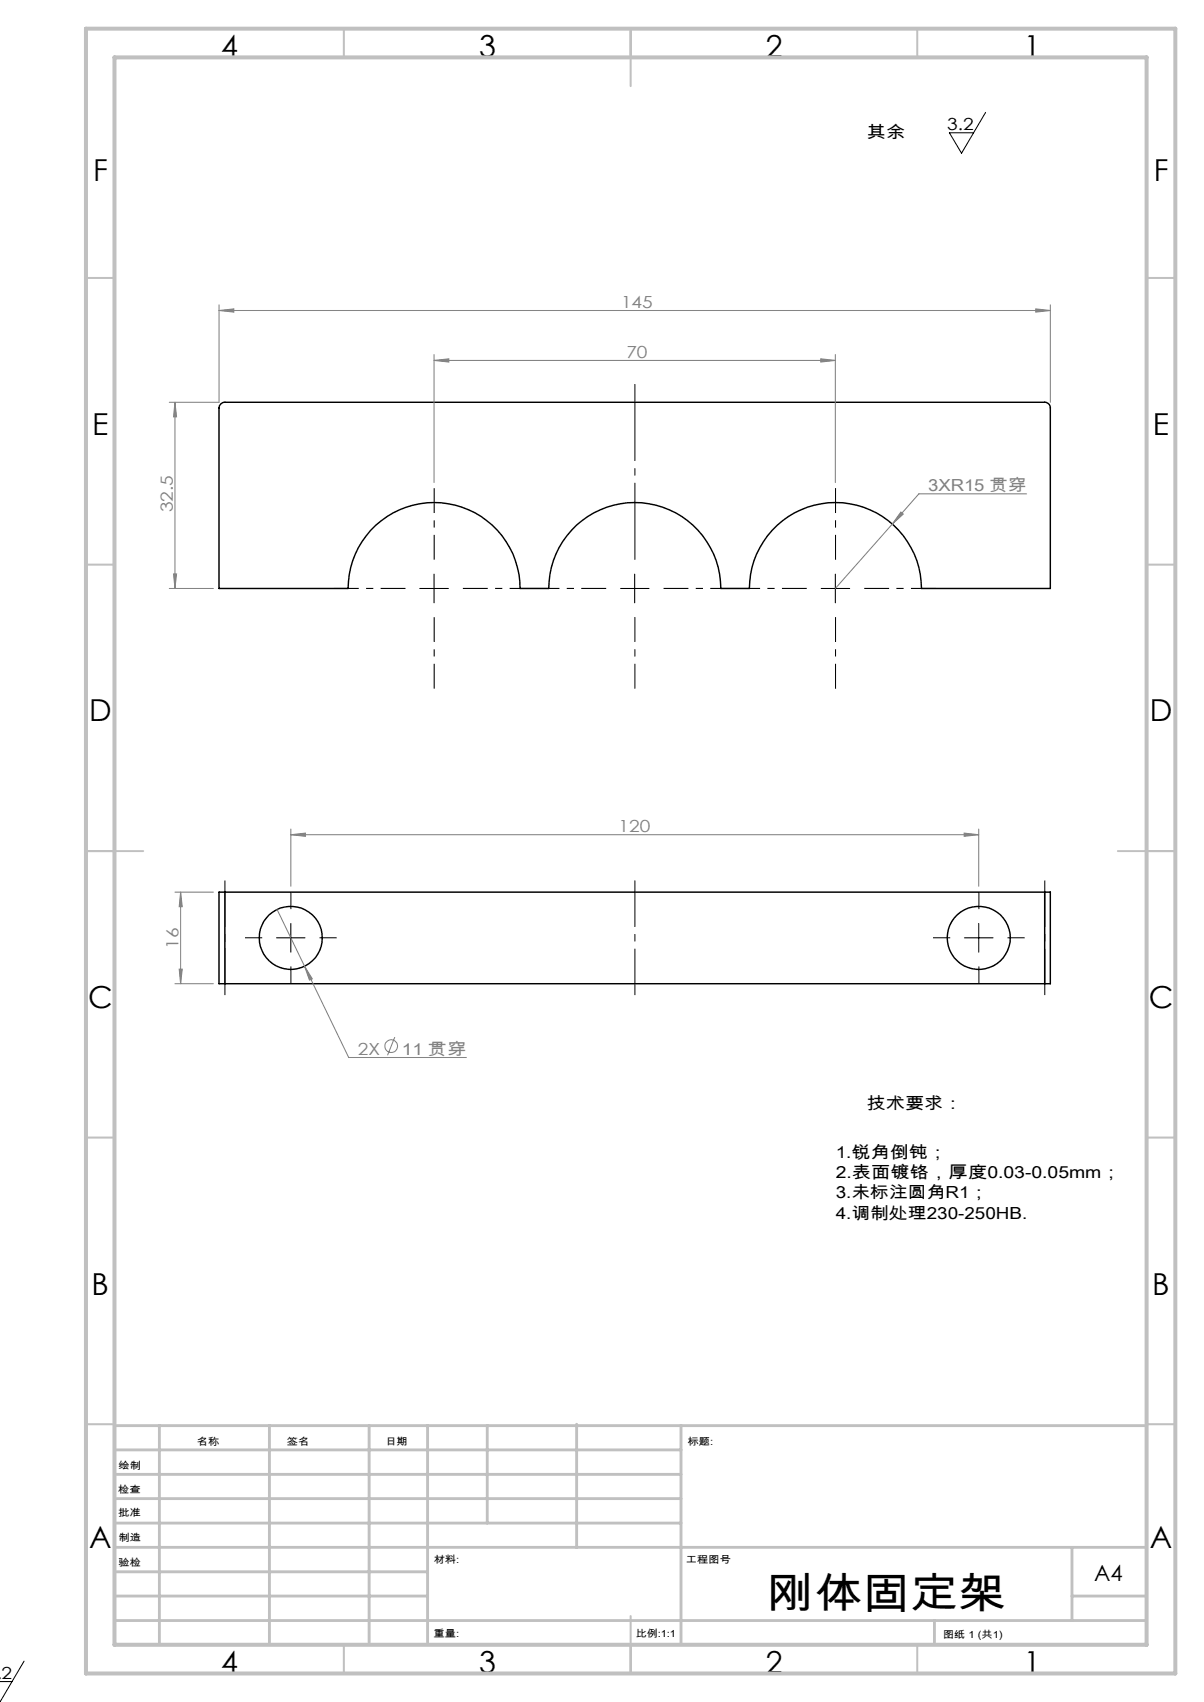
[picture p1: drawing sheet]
<svg xmlns="http://www.w3.org/2000/svg" width="210mm" height="297mm" viewBox="0 0 210 297" stroke-linecap="round" stroke-linejoin="round" font-family="sans-serif">
<g fill="none" stroke="#000" stroke-width=".25">
<path d="M38.5 70.5l.5-.3h143.2a.96 .96 0 0 1 1 1v31.5h-22.5a15 15 0 0 0-15-15 15 15 0 0 0-15 15h-5a15 15 0 0 0-15-15 15 15 0 0 0-15 15h-5a15 15 0 0 0-15-15 15 15 0 0 0-15 15h-22.5v-31.5l.1-.4zM39.2 155.7h-1v16h1M39.2 155.7v16M39.2 155.7h143M182.2 155.7h1v16h-1M182.2 155.7v16M39.2 171.7h143"/>
<circle cx="50.7" cy="163.7" r="5.5"/>
<circle cx="170.7" cy="163.7" r="5.5"/>
</g>
<g fill="none" stroke="#808080" stroke-width=".18">
<path d="M38.2 54.2l2.6-.3v.6zM38.2 53.2v17h-8.7M38.2 54.2h145M180.7 53.9l2.5 .3-2.5 .3zM183.2 53.2v17M30.5 70.2l.3 2.5h-.5zM30.5 70.2v32.5M75.7 62.9l2.6-.3v.6zM75.7 61.9v22.3M75.7 62.9h70M143.2 62.6l2.5 .3-2.5 .3zM145.7 61.9v22.3"/>
<path d="M155.6 91.4l-9.9 11.3M157.1 89.4l.5 .3-2 1.7zM179.1 86.2h-18.8l-4.7 5.2M29.5 102.7h7.7M30.3 100.2h.5l-.3 2.5zM30.5 155.7h6.7M31.5 155.7v16M31.5 155.7l.3 2.5h-.5zM48.3 158.7l12.5 25.8h20.6M50.7 145.7l2.6-.3v.5zM50.7 144.7v10M50.7 145.7h120"/>
<path d="M168.2 145.4l2.5 .3-2.5 .2zM170.7 144.7v10M30.5 171.7h6.7M31.3 169.1h.5l-.3 2.6zM53.1 168.6l1.4 2.2-.5 .2zM68.9 181l-1.3 3.1"/>
<circle cx="68.2" cy="182.6" r="1.12"/>
</g>
<path d="M39.2 153.6v20M110.7 153.6v20M182.2 153.6v20" fill="none" stroke="#000" stroke-width=".18" stroke-dasharray="15.2 1.3 1.3 1.3" stroke-dashoffset="7.1" stroke-linecap="butt"/>
<path d="M50.7 158.6v-3M170.7 158.6v-3M45.7 163.6h-3M50.7 168.6v3M55.7 163.6h3M165.7 163.6h-3M170.7 168.6v3M175.7 163.6h3" fill="none" stroke="#000" stroke-width=".18" stroke-dasharray="15.2 1.3 1.3 1.3" stroke-linecap="butt"/>
<path d="M75.7 97.7v-12.5M145.7 97.7v-12.5M70.7 102.7h-12.5M75.7 107.7v12.5M80.7 102.7h12.5M105.7 102.7h-12.5M110.7 107.7v12.5M115.7 102.7h12.5M140.7 102.7h-12.5M145.7 107.7v12.5M150.7 102.7h12.5" fill="none" stroke="#000" stroke-width=".18" stroke-dasharray="15.2 1.3 1.3 1.3" stroke-dashoffset="10.9" stroke-linecap="butt"/>
<path d="M110.7 97.7v-30.7" fill="none" stroke="#000" stroke-width=".18" stroke-dasharray="15.2 1.3 1.3 1.3" stroke-dashoffset="1.8" stroke-linecap="butt"/>
<g fill="none" stroke="#000" stroke-width=".18">
<path d="M171.9 19.6l-4.2 7.1-2.1-3.5h4.2M73.2 102.7h5M75.7 100.2v5M108.2 102.7h5M110.7 100.2v5M143.2 102.7h5M145.7 100.2v5M48.2 163.7h5M50.7 161.1v5.1M168.2 163.7h5M170.7 161.1v5.1M0 293.4h2.1"/>
<path d="M4.2 289.9l-4.2 7.1-.1-.1"/>
</g>
<g fill="none" stroke="#c0c0c0" stroke-width=".35">
<path d="M60 5v5M110 5v10M160 5v5M15 48.5h5M200 48.5h5M15 98.5h5M200 98.5h5M15 148.5h10M195 148.5h10M15 198.5h5M200 198.5h5M15 248.5h5"/>
<path d="M200 248.5h5M60 287v5M110 282v10M160 287v5"/>
</g>
<g fill="none" stroke="#c0c0c0" stroke-width=".5">
<path d="M20 231.8v55.2M20 248.8h180M20 257.3h98.8M20 253h98.8M27.8 248.8v38.2M47 248.8v38.2M64.4 248.8v38.2M74.6 248.8v38.2M85 248.8v17M100.6 248.5v21.5M118.8 248.8v38.2M20 265.8h98.8"/>
<path d="M20 261.5h98.8M20 278.5h54.6M20 274.3h54.6M20 270h180M187 278.5h13M187 270v12.8M20 282.8h180M163 282.8v4.2"/>
</g>
<path d="M15 5h190v287h-190zM20 10h180v277h-180z" fill="none" stroke="#c0c0c0" stroke-width=".7"/>
<g fill="#808080">
<path d="M50.7 145.7l2.6-.3v.5zM168.2 145.4l2.5 .3-2.5 .2zM53.1 168.6l.9 2.4 .5-.2zM157.1 89.4l-1.5 2 2-1.7zM75.7 62.9l2.6-.3v.6zM143.2 62.6l2.5 .3-2.5 .3zM38.2 54.2l2.6-.3v.6zM180.7 53.9l2.5 .3-2.5 .3z"/>
<path d="M31.3 169.1h.5l-.3 2.6zM31.5 155.7l.3 2.5h-.5z"/>
<path d="M30.5 70.2l.3 2.5h-.5zM30.3 100.2h.5l-.3 2.5z"/>
</g>
<text font-size="7.4" x="133.8" y="280.5">刚体固定架</text>
<g font-size="5.3">
<text x="38.5" y="9.9">4</text>
<text x="83.5" y="9.9">3</text>
<text x="133.6" y="9.9">2</text>
<text x="178.6" y="9.9">1</text>
<text x="16.2" y="31.6">F</text>
<text x="201.2" y="31.6">F</text>
<text x="16.1" y="75.9">E</text>
<text x="201.1" y="75.9">E</text>
<text x="15.5" y="125.9">D</text>
<text x="200.5" y="125.9">D</text>
<text x="15.4" y="175.9">C</text>
<text x="200.4" y="175.9">C</text>
<text x="16" y="225.9">B</text>
<text x="201" y="225.9">B</text>
<text x="15.5" y="270.1">A</text>
<text x="200.5" y="270.1">A</text>
<text x="38.5" y="291.9">4</text>
<text x="83.5" y="291.9">3</text>
<text x="133.6" y="291.9">2</text>
<text x="178.6" y="291.9">1</text>
</g>
<text font-size="3.9" x="190.9" y="275.8">A4</text>
<g font-size="2.9">
<text x="165.2" y="22.7">3.2</text>
<text x="151.2" y="24.1">其余</text>
<text x="151.2" y="193.5">技术要求：</text>
<text x="145.8" y="202.1">1.锐角倒钝；</text>
<text x="145.8" y="205.6">2.表面镀铬，厚度0.03-0.05mm；</text>
<text x="145.8" y="209.1">3.未标注圆角R1；</text>
<text x="145.8" y="212.6">4.调制处理230-250HB.</text>
<text x="-.6" y="293">.2</text>
</g>
<g font-size="2.9" fill="#808080">
<text x="108.3" y="53.8">145</text>
<text x="109.2" y="62.5">70</text>
<text x="30.1" y="89.4" transform="rotate(-90 30.1 89.4)">32.5</text>
<text x="161.9" y="85.8">3XR15 贯穿</text>
<text x="107.9" y="145.2">120</text>
<text x="31.1" y="165.6" transform="rotate(-90 31.1 165.6)">16</text>
<text x="62.4" y="184.1">2X</text>
<text x="70.1" y="184.1">11 贯穿</text>
</g>
<g font-size="1.7">
<text x="20.7" y="256.3">绘制</text>
<text x="34.3" y="252.2">名称</text>
<text x="50" y="252.1">签名</text>
<text x="67.2" y="252.1">日期</text>
<text x="120" y="252.1">标题:</text>
<text x="20.6" y="260.5">检查</text>
<text x="20.6" y="264.5">批准</text>
<text x="20.7" y="269">制造</text>
<text x="20.7" y="273.3">验检</text>
<text x="75.6" y="272.7">材料:</text>
<text x="119.6" y="272.7">工程图号</text>
<text x="75.6" y="285.7">重量:</text>
<text x="110.9" y="285.7">比例:1:1</text>
<text x="164.5" y="285.8">图纸 1 (共1)</text>
</g>
</svg>
